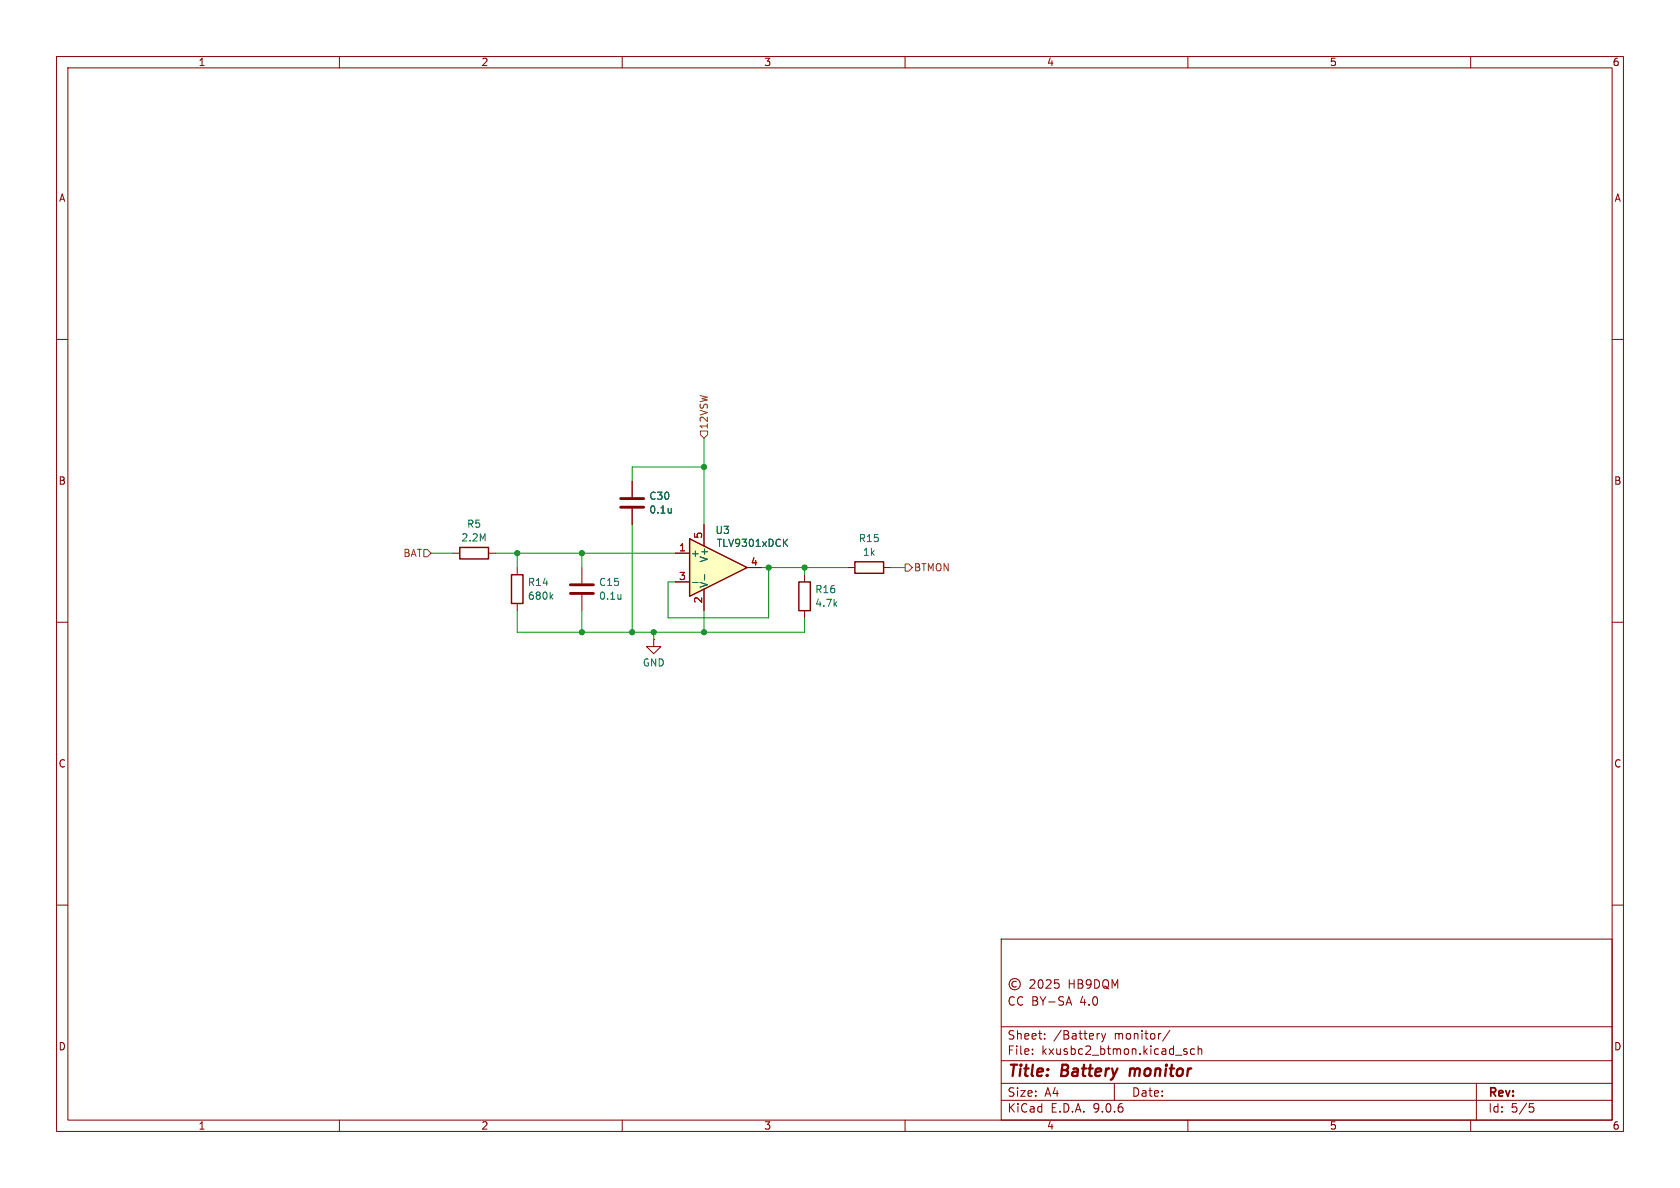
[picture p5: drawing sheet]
<svg xmlns="http://www.w3.org/2000/svg" width="297mm" height="210mm" viewBox="0 0 297 210" stroke-linecap="round" stroke-linejoin="round" font-family="sans-serif">
<g fill="none" stroke="#840000" stroke-width=".18">
<path d="M10 10h277v190h-277zM12 12h273v186h-273zM60 10v2M110 10v2M160 10v2M210 10v2M260 10v2M10 60h2M285 60h2M111.8 85.1v2.8M111.8 89.9v2.8M10 110h2"/>
<path d="M91.4 100.3v1.3M91.4 106.7v1.3M102.9 100.3v2.8M102.9 105.2v2.8M115.6 113v1.3h1.2l-1.2 1.3-1.3-1.3h1.3M115.6 113h.1M142.2 101.6v1.3M142.2 108v1.2M285 110h2M10 160h2M177 166h108v32h-108zM179.7 173.6a.52 .52 0 0 0-.8 .4 .52 .52 0 0 0 .8 .4"/>
<path d="M182.1 173.3l.6-.1 .2 .1 .1 .3-1 1.1h1M183.7 173.3l.2-.1a.81 .81 0 0 1 .6 .6 .81 .81 0 0 1-.3 .8l-.2 .1a.81 .81 0 0 1-.3-1.4zM185 173.3l.5-.1 .2 .1 .1 .3-.9 1.1h.9M187.2 173.2h-.7l-.1 .7 .2-.1h.5l.1 .3v.5l-.2 .1-.6-.1M188.6 177.3h.7M189 176.2l.5 1.5M285 160h2M60 198v2M110 198v2M160 198v2M177 194.5h108M177 191.5h108"/>
<path d="M177 187.5h108M177 181.5h108M182.5 186.3v.1M182.5 185.5v.1M184.7 183.6v.1M184.7 182.8v.1M194.4 182.7l-.3 .1M194.7 182.7l.4 1M195.1 183.7l-.1 .4-.3 .1M195.5 182.7l-.4 1M197 191.5v3M206.8 182.1l-1.3 2"/>
<path d="M209.8 185.5l-.3-.1-.3 .2 .1 .2 .5 .2v.3h-.6M210 198v2M211.2 185.5l-.5-.1-.2 .3v.4l.1 .2h.6M211.8 185.5l.2-.1 .4 .1 .1 .9M211.8 184.9v1.5M260 198v2M261 191.5v6.5M270.4 195.1h.7M270.5 195.7h.4l.3 .3-.2 .5-.5 .1"/>
<circle cx="179.4" cy="174" r="1"/>
</g>
<path d="M199.8 188.9l-.1 1.3" fill="none" stroke="#840000" stroke-width=".4"/>
<path d="M109.7 88.1h4.1M109.7 89.7h4.1M100.8 103.4h4.1M100.8 104.9h4.1" fill="none" stroke="#840000" stroke-width=".51"/>
<path d="M118.7 89.8v.9M118.7 90.6h-.1M97.4 105.4l.3 .5M97.7 105.1l-.4 .5M109.8 105.1v.8M109.8 105.8l-.1 .1" fill="none" stroke="#006464" stroke-width=".18"/>
<path d="M90.4 101.6h2.1v5.1h-2.1zM141.2 102.9h2.1v5.1h-2.1z" fill="none" stroke="#840000" stroke-width=".25"/>
<path d="M121.9 95.3l10.2 5-10.2 5.1z" fill="#ffffc2"/>
<path d="M81.3 96.8h5.1v2h-5.1zM121.9 95.3l10.2 5-10.2 5.1zM151.1 99.3h5.1v2h-5.1z" fill="none" stroke="#840000" stroke-width=".25"/>
<path d="M80 97.8h1.3M86.4 97.8h1.2M111.8 85.1v2.8M111.8 89.9v2.8M119.4 97.8h2.5M124.5 92.7v3.8M119.4 102.9h2.5M124.5 104.1v3.9M132.1 100.3h2.5M149.9 100.3h1.2M156.2 100.3h1.3" fill="none" stroke="#840000" stroke-width=".18"/>
<path d="M118.7 89.8v.9M118.7 90.6h-.1M138.7 95.9l.5 .7M139.2 95.3l-.7 .7M122.4 103h1M124.6 101.6v.9" fill="none" stroke="#006464" stroke-width=".18"/>
<path d="M123.8 76.2h1.3v.6l-.6 .7-.7-.7zM74.9 97.2h.7l.6 .6-.6 .6h-.7zM160 99.7h.7l.6 .6-.6 .7h-.7z" fill="none" stroke="#725600" stroke-width=".18"/>
<g fill="none" stroke="#009600" stroke-width=".18">
<path d="M124.5 77.5v15.2M76.2 97.8h3.8M87.6 97.8h31.8M91.4 97.8v2.5M102.9 97.8v2.5M111.8 92.7v19.1M124.5 82.6h-12.7v2.5M91.4 108v3.8h50.8v-2.6M102.9 108v3.8M115.6 111.8v1.2M124.5 108v3.8M134.6 100.3h15.3"/>
<path d="M135.9 100.3v8.9h-17.8v-6.3h1.3M142.2 100.3v1.3M157.5 100.3h2.5"/>
</g>
<g fill="#009600" stroke="#009600" stroke-width=".18">
<circle cx="111.8" cy="111.8" r=".46"/>
<circle cx="102.9" cy="111.8" r=".46"/>
<circle cx="124.5" cy="111.8" r=".46"/>
<circle cx="124.5" cy="82.6" r=".46"/>
<circle cx="91.4" cy="97.8" r=".46"/>
<circle cx="102.9" cy="97.8" r=".46"/>
<circle cx="135.9" cy="100.3" r=".46"/>
<circle cx="142.2" cy="100.3" r=".46"/>
<circle cx="115.6" cy="111.8" r=".46"/>
</g>
<g font-size="2.8" fill="#840000">
<text x="178" y="190.9">Title:</text>
<text x="187.7" y="190.9">Battery</text>
<text x="200.6" y="190.9">monitor</text>
</g>
<g font-size="2.1" fill="#840000">
<text x="178" y="178">CC BY-SA</text>
<text x="188.9" y="175">HB9DQM</text>
<text x="191" y="178">4.0</text>
<text x="178" y="184">Sheet:</text>
<text x="186.2" y="184">/Battery</text>
<text x="197" y="184">monitor/</text>
<text x="178" y="186.7">File:</text>
<text x="184.1" y="186.7">kxusbc2_btmon.kicad_sch</text>
<text x="178" y="196.9">KiCad</text>
<text x="178" y="194.1">Size:</text>
<text x="184.7" y="194.1">A4</text>
<text x="185.7" y="196.9">E.D.A.</text>
<text x="193.3" y="196.9">9.0.6</text>
<text x="200" y="194.1">Date:</text>
<text x="263" y="194.3">Rev:</text>
<text x="263" y="196.9">Id:</text>
<text x="267.1" y="196.9">5/5</text>
</g>
<g font-size="1.8" fill="#840000">
<text x="35" y="11.9">1</text>
<text x="85" y="11.9">2</text>
<text x="135" y="11.9">3</text>
<text x="185" y="11.9">4</text>
<text x="235" y="11.9">5</text>
<text x="285" y="11.9">6</text>
<text x="10.3" y="35.9">A</text>
<text x="285.3" y="35.9">A</text>
<text x="10.3" y="85.9">B</text>
<text x="285.3" y="85.9">B</text>
<text x="10.3" y="135.9">C</text>
<text x="285.3" y="135.9">C</text>
<text x="10.3" y="185.9">D</text>
<text x="285.3" y="185.9">D</text>
<text x="35" y="199.9">1</text>
<text x="85" y="199.9">2</text>
<text x="135" y="199.9">3</text>
<text x="185" y="199.9">4</text>
<text x="235" y="199.9">5</text>
<text x="285" y="199.9">6</text>
</g>
<g font-size="1.8" fill="#725600">
<text x="125.3" y="76" transform="rotate(-90 125.3 76)">12VSW</text>
<text x="71.2" y="98.7">BAT</text>
<text x="161.5" y="101.2">BTMON</text>
</g>
<g font-size="1.8" fill="#006464">
<text x="114.7" y="88.6">C30</text>
<text x="81.5" y="95.9">2.2M</text>
<text x="82.5" y="93.5">R5</text>
<text x="114.7" y="91">0.1u</text>
<text x="126.4" y="94.6">U3</text>
<text x="122" y="98.7">+</text>
<text x="125.3" y="99.5" transform="rotate(-90 125.3 99.5)">V+</text>
<text x="126.6" y="96.9">TLV9301xDCK</text>
<text x="151.7" y="96">R15</text>
<text x="152.4" y="98.5">1k</text>
<text x="93.2" y="103.8">R14</text>
<text x="93.2" y="106.2">680k</text>
<text x="105.8" y="103.8">C15</text>
<text x="105.8" y="106.2">0.1u</text>
<text x="125.3" y="104" transform="rotate(-90 125.3 104)">V-</text>
<text x="144" y="107.5">4.7k</text>
<text x="144" y="105.1">R16</text>
<text x="113.5" y="118">GND</text>
</g>
<g font-size="1.8" fill="#a90000">
<text x="124.2" y="95.3" transform="rotate(-90 124.2 95.3)">5</text>
<text x="119.9" y="97.5">1</text>
<text x="132.6" y="100.1">4</text>
<text x="119.9" y="102.6">3</text>
<text x="124.2" y="106.8" transform="rotate(-90 124.2 106.8)">2</text>
</g>
</svg>
